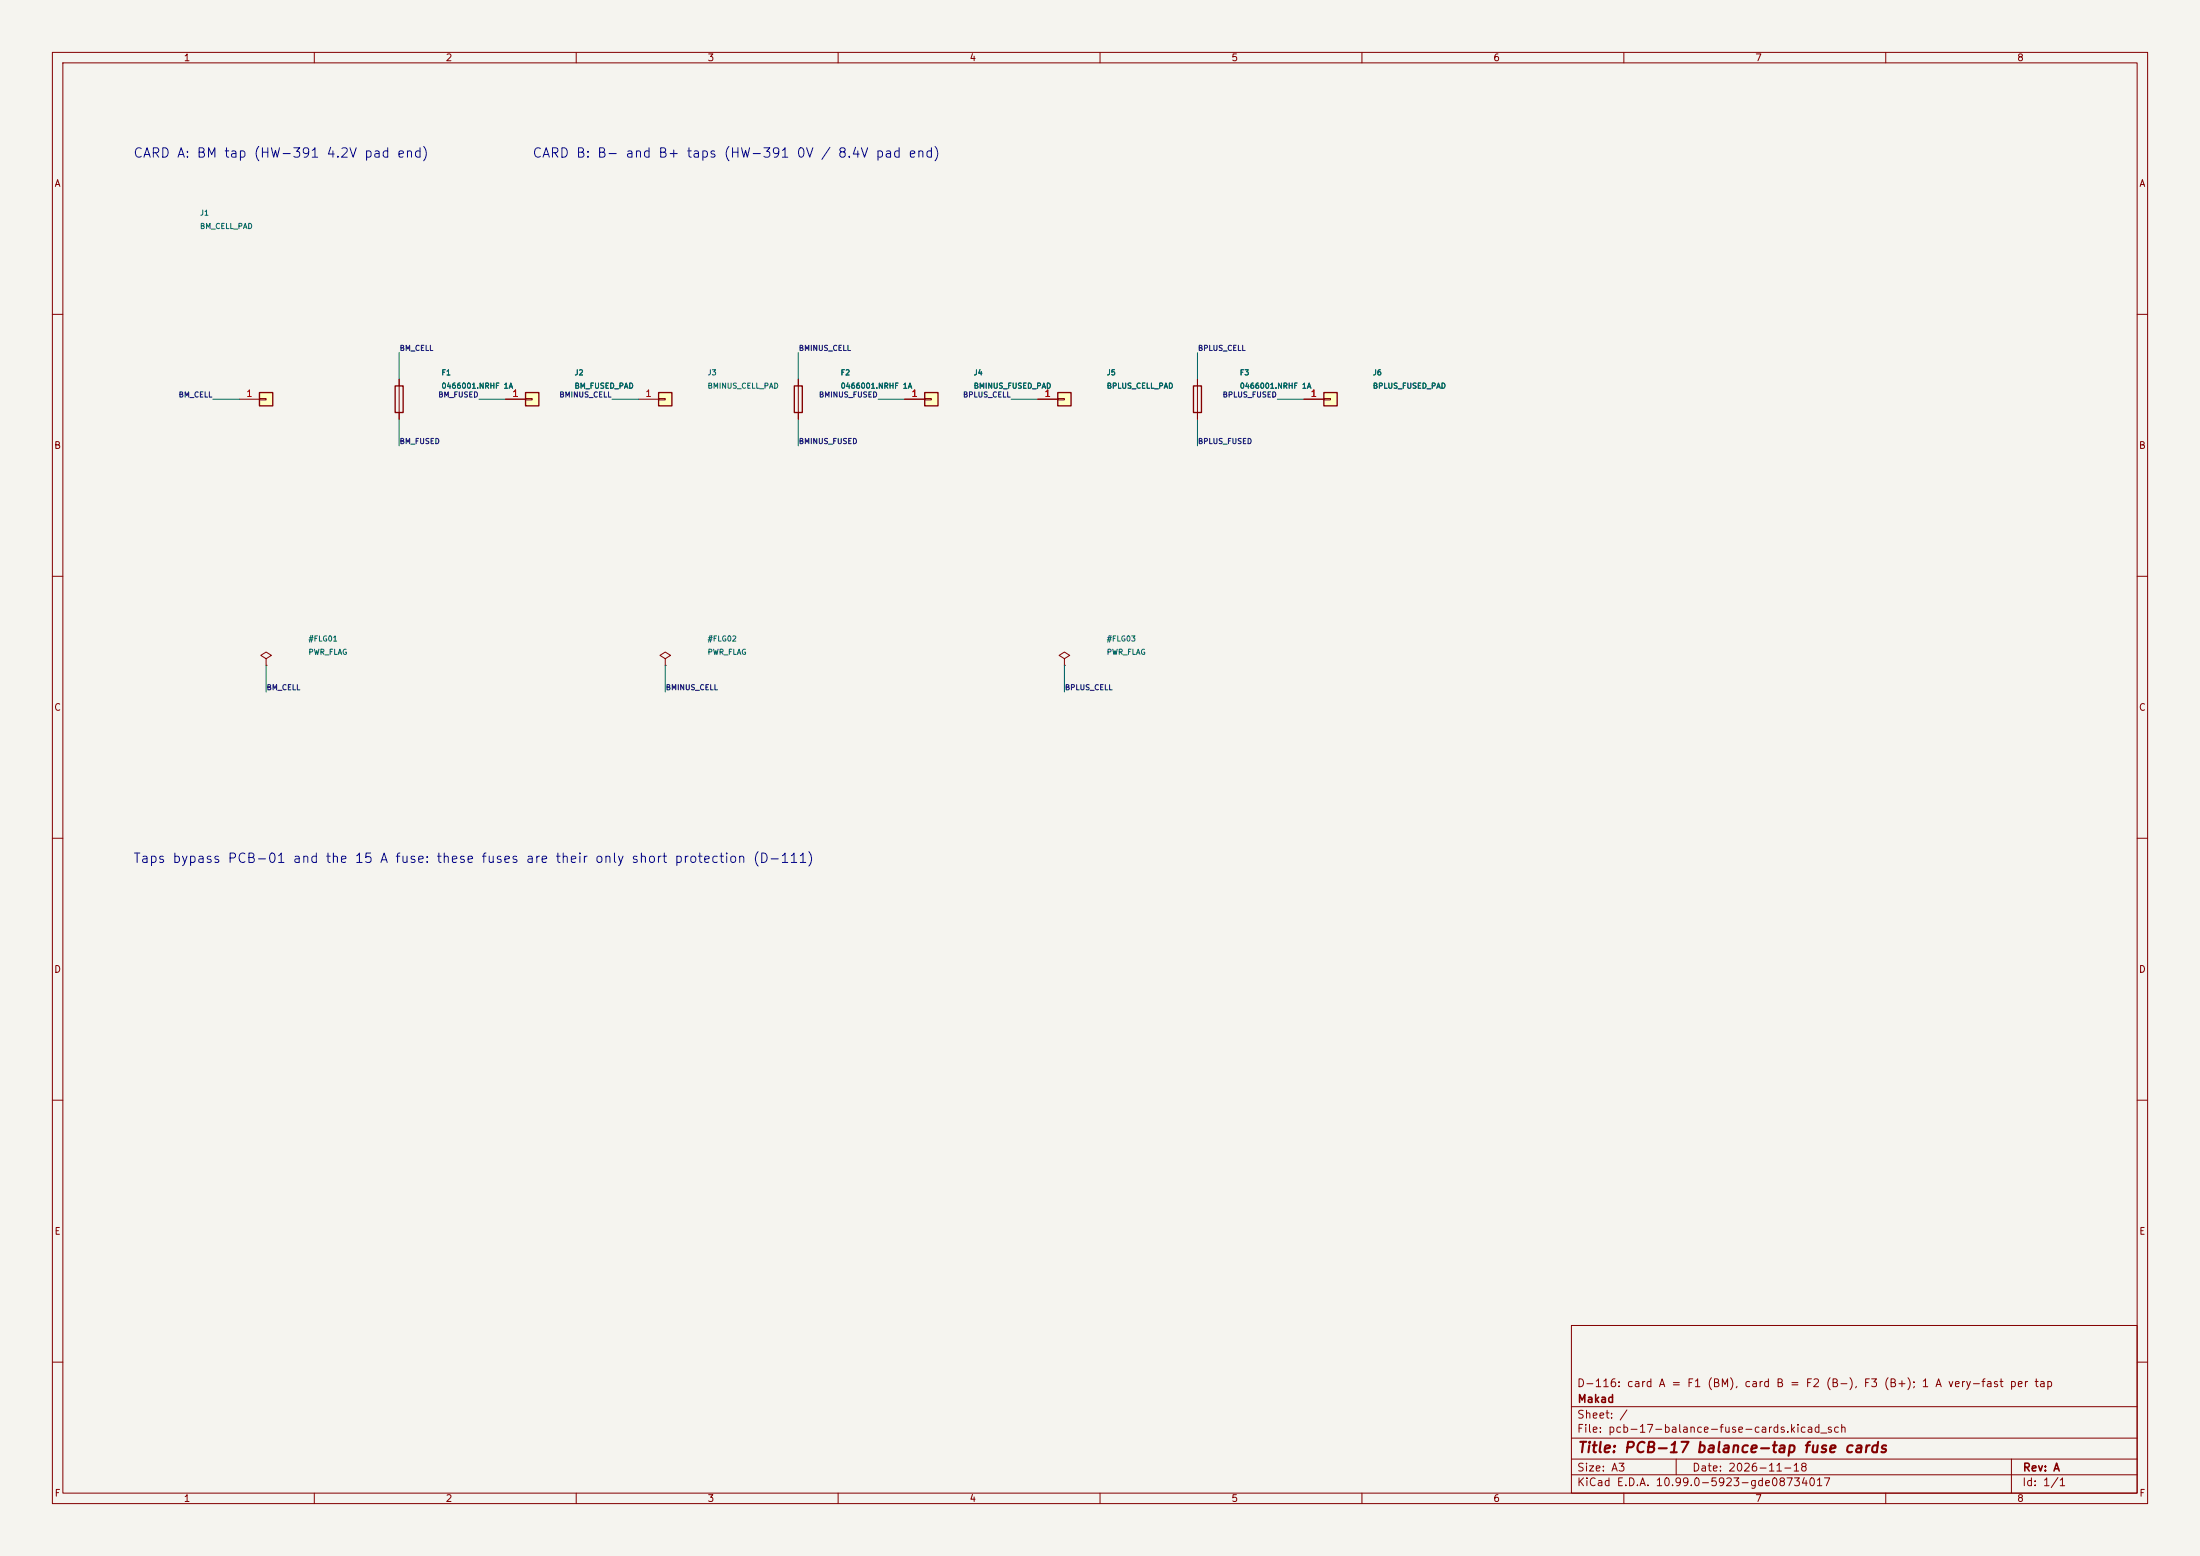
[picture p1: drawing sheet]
(kicad_sch (version 20261015) (generator "eeschema") (generator_version "10.99") (paper "A3") (title_block (title "PCB-17 balance-tap fuse cards") (date "2026-11-18") (rev "A") (company "Makad") (comment 1 "D-116: card A = F1 (BM), card B = F2 (B-), F3 (B+); 1 A very-fast per tap")) (lib_symbols (symbol "Connector_Generic:Conn_01x01" (pin_names (offset 1.016) (hide yes)) (exclude_from_sim no) (in_bom yes) (on_board yes) (in_pos_files yes) (duplicate_pin_numbers_are_jumpers no) (property "Reference" "J" (at 0 2.54 0) (show_name no) (do_not_autoplace no) (effects (font (size 1.27 1.27)))) (property "Value" "Conn_01x01" (at 0 -2.54 0) (show_name no) (do_not_autoplace no) (effects (font (size 1.27 1.27)))) (property "Footprint" "" (at 0 0 0) (show_name no) (do_not_autoplace no) (hide yes) (effects (font (size 1.27 1.27)))) (property "Datasheet" "" (at 0 0 0) (show_name no) (do_not_autoplace no) (hide yes) (effects (font (size 1.27 1.27)))) (property "Description" "Generic connector, single row, 01x01, script generated (kicad-library-utils/schlib/autogen/connector/)" (at 0 0 0) (show_name no) (do_not_autoplace no) (hide yes) (effects (font (size 1.27 1.27)))) (property "ki_keywords" "connector" (at 0 0 0) (show_name no) (do_not_autoplace no) (hide yes) (effects (font (size 1.27 1.27)))) (property "ki_fp_filters" "Connector*:*_1x??_*" (at 0 0 0) (show_name no) (do_not_autoplace no) (hide yes) (effects (font (size 1.27 1.27)))) (symbol "Conn_01x01_1_1" (rectangle (start -1.27 1.27) (end 1.27 -1.27) (stroke (width 0.254) (type default)) (fill (type background))) (rectangle (start -1.27 0.127) (end 0 -0.127) (stroke (width 0.1524) (type default)) (fill (type none))) (pin passive line (at -5.08 0 0) (length 3.81) (name "Pin_1" (effects (font (size 1.27 1.27)))) (number "1" (effects (font (size 1.27 1.27)))))) (embedded_fonts no)) (symbol "Device:Fuse" (pin_numbers (hide yes)) (pin_names (offset 0)) (exclude_from_sim no) (in_bom yes) (on_board yes) (in_pos_files yes) (duplicate_pin_numbers_are_jumpers no) (property "Reference" "F" (at 2.032 0 90) (show_name no) (do_not_autoplace no) (effects (font (size 1.27 1.27)))) (property "Value" "Fuse" (at -1.905 0 90) (show_name no) (do_not_autoplace no) (effects (font (size 1.27 1.27)))) (property "Footprint" "" (at -1.778 0 90) (show_name no) (do_not_autoplace no) (hide yes) (effects (font (size 1.27 1.27)))) (property "Datasheet" "" (at 0 0 0) (show_name no) (do_not_autoplace no) (hide yes) (effects (font (size 1.27 1.27)))) (property "Description" "Fuse" (at 0 0 0) (show_name no) (do_not_autoplace no) (hide yes) (effects (font (size 1.27 1.27)))) (property "ki_keywords" "fuse" (at 0 0 0) (show_name no) (do_not_autoplace no) (hide yes) (effects (font (size 1.27 1.27)))) (property "ki_fp_filters" "*Fuse*" (at 0 0 0) (show_name no) (do_not_autoplace no) (hide yes) (effects (font (size 1.27 1.27)))) (symbol "Fuse_0_1" (rectangle (start -0.762 -2.54) (end 0.762 2.54) (stroke (width 0.254) (type default)) (fill (type none))) (polyline (pts (xy 0 2.54) (xy 0 -2.54)) (stroke (width 0) (type default)) (fill (type none)))) (symbol "Fuse_1_1" (pin passive line (at 0 3.81 270) (length 1.27) (name "" (effects (font (size 1.27 1.27)))) (number "1" (effects (font (size 1.27 1.27))))) (pin passive line (at 0 -3.81 90) (length 1.27) (name "" (effects (font (size 1.27 1.27)))) (number "2" (effects (font (size 1.27 1.27)))))) (embedded_fonts no)) (symbol "power:PWR_FLAG" (power global) (pin_numbers (hide yes)) (pin_names (offset 0) (hide yes)) (exclude_from_sim no) (in_bom yes) (on_board yes) (in_pos_files yes) (duplicate_pin_numbers_are_jumpers no) (property "Reference" "#FLG" (at 0 1.905 0) (show_name no) (do_not_autoplace no) (hide yes) (effects (font (size 1.27 1.27)))) (property "Value" "PWR_FLAG" (at 0 3.81 0) (show_name no) (do_not_autoplace no) (effects (font (size 1.27 1.27)))) (property "Footprint" "" (at 0 0 0) (show_name no) (do_not_autoplace no) (hide yes) (effects (font (size 1.27 1.27)))) (property "Datasheet" "" (at 0 0 0) (show_name no) (do_not_autoplace no) (hide yes) (effects (font (size 1.27 1.27)))) (property "Description" "Special symbol for telling ERC where power comes from" (at 0 0 0) (show_name no) (do_not_autoplace no) (hide yes) (effects (font (size 1.27 1.27)))) (property "ki_keywords" "flag power" (at 0 0 0) (show_name no) (do_not_autoplace no) (hide yes) (effects (font (size 1.27 1.27)))) (symbol "PWR_FLAG_0_0" (pin power_out line (at 0 0 90) (length 0) (name "" (effects (font (size 1.27 1.27)))) (number "1" (effects (font (size 1.27 1.27)))))) (symbol "PWR_FLAG_0_1" (polyline (pts (xy 0 0) (xy 0 1.27) (xy -1.016 1.905) (xy 0 2.54) (xy 1.016 1.905) (xy 0 1.27)) (stroke (width 0) (type default)) (fill (type none)))) (embedded_fonts no))) (symbol (lib_id "Connector_Generic:Conn_01x01") (at 50.8 76.2 0) (unit 1) (in_bom no) (on_board yes) (dnp no) (property "Reference" "J1" (at 38.099999999999994 40.64 0) (effects (font (size 1.0 1.0)) (justify left))) (property "Value" "BM_CELL_PAD" (at 38.099999999999994 43.18 0) (effects (font (size 1.0 1.0)) (justify left))) (property "Footprint" "pcb17:WirePad_1x01_2.5x1.5mm" (at 58.8 76.2 0) (effects (font (size 1.0 1.0)) (justify left) (hide yes))) (property "Datasheet" "" (at 58.8 76.2 0) (effects (font (size 1.0 1.0)) (justify left) (hide yes))) (pin "1")) (symbol (lib_id "Device:Fuse") (at 76.19999999999999 76.2 0) (unit 1) (in_bom yes) (on_board yes) (dnp no) (property "Reference" "F1" (at 84.19999999999999 71.12 0) (effects (font (size 1.0 1.0)) (justify left))) (property "Value" "0466001.NRHF 1A" (at 84.19999999999999 73.66 0) (effects (font (size 1.0 1.0)) (justify left))) (property "Footprint" "Fuse:Fuse_1206_3216Metric" (at 84.19999999999999 76.2 0) (effects (font (size 1.0 1.0)) (justify left) (hide yes))) (property "Datasheet" "" (at 84.19999999999999 76.2 0) (effects (font (size 1.0 1.0)) (justify left) (hide yes))) (pin "1") (pin "2")) (symbol (lib_id "Connector_Generic:Conn_01x01") (at 101.6 76.2 0) (unit 1) (in_bom no) (on_board yes) (dnp no) (property "Reference" "J2" (at 109.6 71.12 0) (effects (font (size 1.0 1.0)) (justify left))) (property "Value" "BM_FUSED_PAD" (at 109.6 73.66 0) (effects (font (size 1.0 1.0)) (justify left))) (property "Footprint" "pcb17:WirePad_1x01_2.5x1.5mm" (at 109.6 76.2 0) (effects (font (size 1.0 1.0)) (justify left) (hide yes))) (property "Datasheet" "" (at 109.6 76.2 0) (effects (font (size 1.0 1.0)) (justify left) (hide yes))) (pin "1")) (symbol (lib_id "Connector_Generic:Conn_01x01") (at 127.0 76.2 0) (unit 1) (in_bom no) (on_board yes) (dnp no) (property "Reference" "J3" (at 135.0 71.12 0) (effects (font (size 1.0 1.0)) (justify left))) (property "Value" "BMINUS_CELL_PAD" (at 135.0 73.66 0) (effects (font (size 1.0 1.0)) (justify left))) (property "Footprint" "pcb17:WirePad_1x01_2.5x1.5mm" (at 135.0 76.2 0) (effects (font (size 1.0 1.0)) (justify left) (hide yes))) (property "Datasheet" "" (at 135.0 76.2 0) (effects (font (size 1.0 1.0)) (justify left) (hide yes))) (pin "1")) (symbol (lib_id "Device:Fuse") (at 152.4 76.2 0) (unit 1) (in_bom yes) (on_board yes) (dnp no) (property "Reference" "F2" (at 160.4 71.12 0) (effects (font (size 1.0 1.0)) (justify left))) (property "Value" "0466001.NRHF 1A" (at 160.4 73.66 0) (effects (font (size 1.0 1.0)) (justify left))) (property "Footprint" "Fuse:Fuse_1206_3216Metric" (at 160.4 76.2 0) (effects (font (size 1.0 1.0)) (justify left) (hide yes))) (property "Datasheet" "" (at 160.4 76.2 0) (effects (font (size 1.0 1.0)) (justify left) (hide yes))) (pin "1") (pin "2")) (symbol (lib_id "Connector_Generic:Conn_01x01") (at 177.8 76.2 0) (unit 1) (in_bom no) (on_board yes) (dnp no) (property "Reference" "J4" (at 185.8 71.12 0) (effects (font (size 1.0 1.0)) (justify left))) (property "Value" "BMINUS_FUSED_PAD" (at 185.8 73.66 0) (effects (font (size 1.0 1.0)) (justify left))) (property "Footprint" "pcb17:WirePad_1x01_2.5x1.5mm" (at 185.8 76.2 0) (effects (font (size 1.0 1.0)) (justify left) (hide yes))) (property "Datasheet" "" (at 185.8 76.2 0) (effects (font (size 1.0 1.0)) (justify left) (hide yes))) (pin "1")) (symbol (lib_id "Connector_Generic:Conn_01x01") (at 203.2 76.2 0) (unit 1) (in_bom no) (on_board yes) (dnp no) (property "Reference" "J5" (at 211.2 71.12 0) (effects (font (size 1.0 1.0)) (justify left))) (property "Value" "BPLUS_CELL_PAD" (at 211.2 73.66 0) (effects (font (size 1.0 1.0)) (justify left))) (property "Footprint" "pcb17:WirePad_1x01_2.5x1.5mm" (at 211.2 76.2 0) (effects (font (size 1.0 1.0)) (justify left) (hide yes))) (property "Datasheet" "" (at 211.2 76.2 0) (effects (font (size 1.0 1.0)) (justify left) (hide yes))) (pin "1")) (symbol (lib_id "Device:Fuse") (at 228.6 76.2 0) (unit 1) (in_bom yes) (on_board yes) (dnp no) (property "Reference" "F3" (at 236.6 71.12 0) (effects (font (size 1.0 1.0)) (justify left))) (property "Value" "0466001.NRHF 1A" (at 236.6 73.66 0) (effects (font (size 1.0 1.0)) (justify left))) (property "Footprint" "Fuse:Fuse_1206_3216Metric" (at 236.6 76.2 0) (effects (font (size 1.0 1.0)) (justify left) (hide yes))) (property "Datasheet" "" (at 236.6 76.2 0) (effects (font (size 1.0 1.0)) (justify left) (hide yes))) (pin "1") (pin "2")) (symbol (lib_id "Connector_Generic:Conn_01x01") (at 254.0 76.2 0) (unit 1) (in_bom no) (on_board yes) (dnp no) (property "Reference" "J6" (at 262.0 71.12 0) (effects (font (size 1.0 1.0)) (justify left))) (property "Value" "BPLUS_FUSED_PAD" (at 262.0 73.66 0) (effects (font (size 1.0 1.0)) (justify left))) (property "Footprint" "pcb17:WirePad_1x01_2.5x1.5mm" (at 262.0 76.2 0) (effects (font (size 1.0 1.0)) (justify left) (hide yes))) (property "Datasheet" "" (at 262.0 76.2 0) (effects (font (size 1.0 1.0)) (justify left) (hide yes))) (pin "1")) (symbol (lib_id "power:PWR_FLAG") (at 50.8 127.0 0) (unit 1) (in_bom no) (on_board yes) (dnp no) (property "Reference" "#FLG01" (at 58.8 121.92 0) (effects (font (size 1.0 1.0)) (justify left))) (property "Value" "PWR_FLAG" (at 58.8 124.46 0) (effects (font (size 1.0 1.0)) (justify left))) (property "Footprint" "" (at 58.8 127.0 0) (effects (font (size 1.0 1.0)) (justify left) (hide yes))) (property "Datasheet" "" (at 58.8 127.0 0) (effects (font (size 1.0 1.0)) (justify left) (hide yes))) (pin "1")) (symbol (lib_id "power:PWR_FLAG") (at 127.0 127.0 0) (unit 1) (in_bom no) (on_board yes) (dnp no) (property "Reference" "#FLG02" (at 135.0 121.92 0) (effects (font (size 1.0 1.0)) (justify left))) (property "Value" "PWR_FLAG" (at 135.0 124.46 0) (effects (font (size 1.0 1.0)) (justify left))) (property "Footprint" "" (at 135.0 127.0 0) (effects (font (size 1.0 1.0)) (justify left) (hide yes))) (property "Datasheet" "" (at 135.0 127.0 0) (effects (font (size 1.0 1.0)) (justify left) (hide yes))) (pin "1")) (symbol (lib_id "power:PWR_FLAG") (at 203.2 127.0 0) (unit 1) (in_bom no) (on_board yes) (dnp no) (property "Reference" "#FLG03" (at 211.2 121.92 0) (effects (font (size 1.0 1.0)) (justify left))) (property "Value" "PWR_FLAG" (at 211.2 124.46 0) (effects (font (size 1.0 1.0)) (justify left))) (property "Footprint" "" (at 211.2 127.0 0) (effects (font (size 1.0 1.0)) (justify left) (hide yes))) (property "Datasheet" "" (at 211.2 127.0 0) (effects (font (size 1.0 1.0)) (justify left) (hide yes))) (pin "1")) (wire (pts (xy 45.72 76.2) (xy 40.64 76.2)) (stroke (width 0) (type default))) (wire (pts (xy 76.2 72.39) (xy 76.2 67.31)) (stroke (width 0) (type default))) (wire (pts (xy 76.2 80.01) (xy 76.2 85.09)) (stroke (width 0) (type default))) (wire (pts (xy 96.52 76.2) (xy 91.44 76.2)) (stroke (width 0) (type default))) (wire (pts (xy 121.92 76.2) (xy 116.84 76.2)) (stroke (width 0) (type default))) (wire (pts (xy 152.4 72.39) (xy 152.4 67.31)) (stroke (width 0) (type default))) (wire (pts (xy 152.4 80.01) (xy 152.4 85.09)) (stroke (width 0) (type default))) (wire (pts (xy 172.72 76.2) (xy 167.64 76.2)) (stroke (width 0) (type default))) (wire (pts (xy 198.12 76.2) (xy 193.04 76.2)) (stroke (width 0) (type default))) (wire (pts (xy 228.6 72.39) (xy 228.6 67.31)) (stroke (width 0) (type default))) (wire (pts (xy 228.6 80.01) (xy 228.6 85.09)) (stroke (width 0) (type default))) (wire (pts (xy 248.92 76.2) (xy 243.84 76.2)) (stroke (width 0) (type default))) (wire (pts (xy 50.8 127.0) (xy 50.8 132.08)) (stroke (width 0) (type default))) (wire (pts (xy 127.0 127.0) (xy 127.0 132.08)) (stroke (width 0) (type default))) (wire (pts (xy 203.2 127.0) (xy 203.2 132.08)) (stroke (width 0) (type default))) (label "BM_CELL" (at 40.64 76.2 0) (effects (font (size 1 1)) (justify right bottom))) (label "BM_CELL" (at 76.2 67.31 0) (effects (font (size 1 1)) (justify left bottom))) (label "BM_FUSED" (at 76.2 85.09 0) (effects (font (size 1 1)) (justify left bottom))) (label "BM_FUSED" (at 91.44 76.2 0) (effects (font (size 1 1)) (justify right bottom))) (label "BMINUS_CELL" (at 116.84 76.2 0) (effects (font (size 1 1)) (justify right bottom))) (label "BMINUS_CELL" (at 152.4 67.31 0) (effects (font (size 1 1)) (justify left bottom))) (label "BMINUS_FUSED" (at 152.4 85.09 0) (effects (font (size 1 1)) (justify left bottom))) (label "BMINUS_FUSED" (at 167.64 76.2 0) (effects (font (size 1 1)) (justify right bottom))) (label "BPLUS_CELL" (at 193.04 76.2 0) (effects (font (size 1 1)) (justify right bottom))) (label "BPLUS_CELL" (at 228.6 67.31 0) (effects (font (size 1 1)) (justify left bottom))) (label "BPLUS_FUSED" (at 228.6 85.09 0) (effects (font (size 1 1)) (justify left bottom))) (label "BPLUS_FUSED" (at 243.84 76.2 0) (effects (font (size 1 1)) (justify right bottom))) (label "BM_CELL" (at 50.8 132.08 0) (effects (font (size 1 1)) (justify left bottom))) (label "BMINUS_CELL" (at 127.0 132.08 0) (effects (font (size 1 1)) (justify left bottom))) (label "BPLUS_CELL" (at 203.2 132.08 0) (effects (font (size 1 1)) (justify left bottom)))(text "CARD A: BM tap (HW-391 4.2V pad end)" (at 25.4 30.48 0) (effects (font (size 1.8 1.8)) (justify left bottom)))(text "CARD B: B- and B+ taps (HW-391 0V / 8.4V pad end)" (at 101.6 30.48 0) (effects (font (size 1.8 1.8)) (justify left bottom)))(text "Taps bypass PCB-01 and the 15 A fuse: these fuses are their only short protection (D-111)" (at 25.4 165.1 0) (effects (font (size 1.8 1.8)) (justify left bottom))) (sheet_instances (path "" (page "1"))) (embedded_fonts no))
